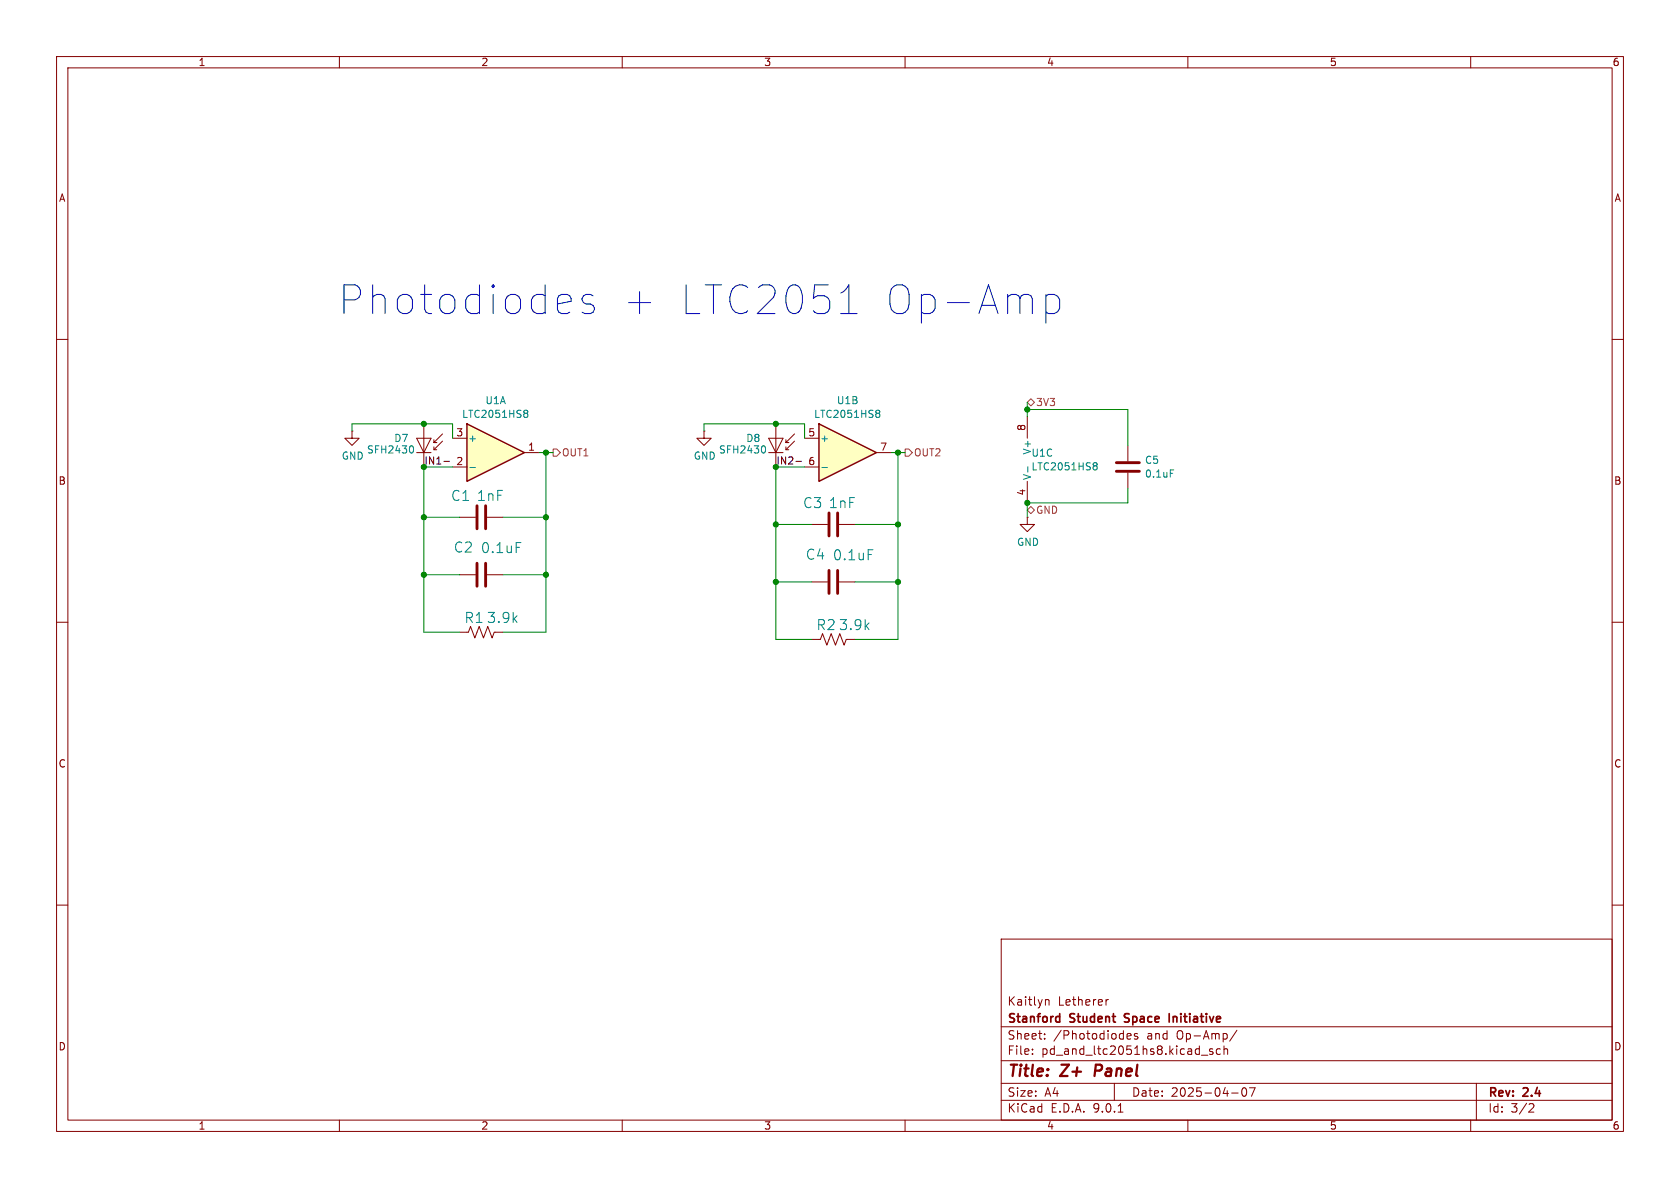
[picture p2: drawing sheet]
<svg xmlns="http://www.w3.org/2000/svg" width="297mm" height="210mm" viewBox="0 0 297 210" stroke-linecap="round" stroke-linejoin="round" font-family="sans-serif">
<path d="M0 0h297v210h-297z" fill="#fff" stroke="#fff" stroke-width=".18"/>
<g fill="none" stroke="#840000" stroke-width=".18">
<path d="M10 10h277v190h-277zM12 12h273v186h-273zM60 10v2M110 10v2M160 10v2M210 10v2M260 10v2M10 60h2M62.2 76.2v1.3h1.3l-1.3 1.2-1.2-1.2h1.2M62.2 76.2h.1M73.7 77.5h2.5l-1.3 2.5zM74.9 74.9v7.7"/>
<path d="M76.7 79v.5M78.2 78l-1.5 1.5h.5M78.2 76.7l-1.5 1.5h.5h-.5v-.5M181.6 73.7v3.8M199.4 78.7v2.8M285 60h2M73.7 80h2.5M143.5 92.7h2.8M148.3 92.7h2.8M181.6 91.4v1.3h1.3l-1.3 1.3-1.3-1.3h1.3M181.6 91.4h.1M181.6 85.1v3.8"/>
<path d="M199.4 83.6v2.8M10 110h2M81.3 111.8h1.5l.4-1.1 .7 2.1 .8-2.1 .8 2.1 .7-2.1 .8 2.1 .4-1h1.5M81.3 101.6h2.8M86.1 101.6h2.8M143.5 113h1.5l.4-1 .8 2 .7-2 .8 2 .8-2 .7 2 .4-1h1.5M143.5 102.9h2.8M148.3 102.9h2.8M285 110h2M10 160h2M177 166h108v32h-108zM184.8 176.8l.2-.1 .4 .1 .1 .9"/>
<path d="M195.5 176.7v1M196 176.7l-.3 .1-.2 .2M285 160h2M60 198v2M110 198v2M160 198v2M177 194.5h108M177 191.5h108M177 187.5h108M177 181.5h108M182.5 186.3v.1M182.5 185.5v.1"/>
<path d="M184.7 183.6v.1M184.7 182.8v.1M197 191.5v3M197.7 196.6h.8M199.2 183.2l.8-.1-.1-.3-.4-.1-.3 .2 .1 .7h.6M201.1 182.8l-.4-.1-.2 .2 .1 .2 .5 .2v.3h-.6M210 198v2M212.4 186.5h1.1M214.4 185.5l-.4-.1-.2 .2 .1 .2 .5 .2v.3h-.6M215.7 185.5l-.4-.1-.3 .3v.4l.2 .2h.5M216.4 185.5l.2-.1 .4 .1v.9M216.4 184.9v1.5"/>
<path d="M217.7 193.2h1.2M218.7 182.1l-1.3 2M219.7 192.4l.2-.1a.81 .81 0 0 1 .6 .6 .81 .81 0 0 1-.3 .8l-.2 .1a.81 .81 0 0 1-.3-1.4zM220.9 192.3h1l-.7 1.5M260 198v2M261 191.5v6.5M270.5 195.1l.5 .1 .2 .3-1 1.1h1"/>
</g>
<path d="M193.7 188.2l-.2 2" fill="none" stroke="#840000" stroke-width=".4"/>
<path d="M186.9 179.7l.4 .1M187.3 179.2v1.5M198.8 179.3v.5M206.7 179.2v1.5M187.3 180.6l-.4 .1M198.8 180.6l.2 .1" fill="none" stroke="#840000" stroke-width=".3"/>
<path d="M84.3 99.6v4M85.9 99.6v4M146.6 90.7v4M148.1 90.7v4M197.4 81.8h4M197.4 83.3h4M146.6 100.8v4.1M148.1 100.8v4.1" fill="none" stroke="#840000" stroke-width=".51"/>
<path d="M72.7 78.8a.68 .68 0 0 1 .4 .6 .68 .68 0 0 1-.4 .7M91.3 95.9h.8M153.5 97.2h.8M181.7 82.5v1M193.5 81.8h.2l.3 .2-.3 .3M193.5 82.3h.2M193.7 82.3l.3 .3v.2l-.2 .2-.3 .1M206.9 83.1h.6" fill="none" stroke="#008484" stroke-width=".18"/>
<path d="M82.5 74.9l10.2 5.1-10.2 5.1z" fill="#ffffc2"/>
<path d="M82.5 74.9l10.2 5.1-10.2 5.1z" fill="none" stroke="#840000" stroke-width=".25"/>
<path d="M80 77.5h2.5M80 82.6h2.5M81.3 91.4h2.8M86.1 91.4h2.8M92.7 80h2.5" fill="none" stroke="#840000" stroke-width=".18"/>
<path d="M92.8 72.5h.3l.2 .3-.2 .3M92.8 73.1h.3M93.1 73.1l.2 .2v.2l-.1 .2-.4 .1M83.1 82.6h.9" fill="none" stroke="#008484" stroke-width=".18"/>
<path d="M84.3 89.4v4.1M85.9 89.4v4.1" fill="none" stroke="#840000" stroke-width=".51"/>
<path d="M144.8 74.9l10.1 5.1-10.1 5.1z" fill="#ffffc2"/>
<path d="M144.8 74.9l10.1 5.1-10.1 5.1z" fill="none" stroke="#840000" stroke-width=".25"/>
<path d="M124.5 76.2v1.3h1.2l-1.2 1.2-1.3-1.2h1.3M124.5 76.2h.1M135.9 77.5h2.5l-1.2 2.5zM137.2 74.9v7.7M138.9 79v.5M140.5 78l-1.6 1.5h.5M140.5 76.7l-1.6 1.5h.5h-.5v-.5M142.2 77.5h2.6M135.9 80h2.5M142.2 82.6h2.6M154.9 80h2.6" fill="none" stroke="#840000" stroke-width=".18"/>
<path d="M134.9 78.8a.68 .68 0 0 1 .5 .6 .68 .68 0 0 1-.5 .7M155.1 72.5h.2l.2 .3-.2 .3M155.1 73.1h.2M155.3 73.1l.2 .2v.2l-.1 .2-.3 .1M145.3 82.6h1" fill="none" stroke="#008484" stroke-width=".18"/>
<path d="M97.8 79.4h.6l.7 .6-.7 .6h-.6zM160 79.4h.7l.6 .6-.6 .6h-.7zM181.6 71.1l.6-.6 .7 .6-.7 .7zM181.6 90.2l.6-.7 .7 .7-.7 .6z" fill="none" stroke="#848400" stroke-width=".18"/>
<path d="M78.5 81.6h.9M140.7 81.6h1" fill="none" stroke="#000" stroke-width=".18"/>
<g fill="none" stroke="#008400" stroke-width=".18">
<path d="M62.2 76.2v-1.3h17.8v2.6M124.5 76.2v-1.3h17.7v2.6M181.6 71.1v2.6M181.6 72.4h17.8v6.3M74.9 91.4h6.4M80 82.6h-5.1v29.2h6.4M88.9 91.4h7.6M95.2 80h2.6M96.5 80v31.8h-7.6M137.2 92.7h6.3M142.2 82.6h-5v30.4h6.3M151.1 92.7h7.6"/>
<path d="M157.5 80h2.5M158.7 80v33h-7.6M199.4 86.4v2.5h-17.8v2.5M74.9 101.6h6.4M88.9 101.6h7.6M137.2 102.9h6.3M151.1 102.9h7.6"/>
</g>
<path d="M104.8 52.3l-.4-.3h-.8l-.5 .3-.2 .5 .2 .7 .5 .2h.8l.4 .3 .3 .5-.3 .7-.4 .2h-1l-.5-.2M148.6 55.4h2.9M149.1 51.6l1-1.2v5M184.9 52.3l.5-.3h1l.4 .3 .5 .7v1.5l-.5 .7-.4 .2h-1l-.5-.2M184.9 52v5.1" fill="none" stroke="#0000c2" stroke-width=".18"/>
<g fill="#008400" stroke="#008400" stroke-width=".18">
<circle cx="137.2" cy="102.9" r=".46"/>
<circle cx="96.5" cy="101.6" r=".46"/>
<circle cx="137.2" cy="92.7" r=".46"/>
<circle cx="96.5" cy="91.4" r=".46"/>
<circle cx="74.9" cy="82.6" r=".46"/>
<circle cx="74.9" cy="91.4" r=".46"/>
<circle cx="74.9" cy="74.9" r=".46"/>
<circle cx="137.2" cy="74.9" r=".46"/>
<circle cx="137.2" cy="82.6" r=".46"/>
<circle cx="96.5" cy="80" r=".46"/>
<circle cx="74.9" cy="101.6" r=".46"/>
<circle cx="181.6" cy="72.4" r=".46"/>
<circle cx="158.7" cy="80" r=".46"/>
<circle cx="181.6" cy="88.9" r=".46"/>
<circle cx="158.7" cy="92.7" r=".46"/>
<circle cx="158.7" cy="102.9" r=".46"/>
</g>
<g font-size="7.1" fill="#0000c2">
<text x="59.9" y="55.9">Photodiodes</text>
<text x="109.6" y="55.9">+</text>
<text x="119.2" y="55.9">LTC2051</text>
<text x="155" y="55.9">Op-Amp</text>
</g>
<g font-size="2.8" fill="#840000">
<text x="178" y="190.9">Title:</text>
<text x="187.7" y="190.9">Z+</text>
<text x="194.4" y="190.9">Panel</text>
</g>
<g font-size="2.5" fill="#008484">
<text x="79.7" y="88.8">C1</text>
<text x="84.2" y="88.8">1nF</text>
<text x="141.9" y="90">C3</text>
<text x="146.5" y="90">1nF</text>
<text x="80.1" y="97.9">C2</text>
<text x="84.9" y="98">0.1uF</text>
<text x="142.4" y="99.2">C4</text>
<text x="147.2" y="99.3">0.1uF</text>
<text x="82" y="110.3">R1</text>
<text x="86" y="110.3">3.9k</text>
<text x="144.3" y="111.6">R2</text>
<text x="148.2" y="111.6">3.9k</text>
</g>
<g font-size="2.1" fill="#840000">
<text x="178" y="178">Kaitlyn</text>
<text x="187" y="178">Letherer</text>
<text x="178" y="184">Sheet:</text>
<text x="178" y="181.2">Stanford</text>
<text x="186.2" y="184">/Photodiodes</text>
<text x="189.2" y="181.2">Student</text>
<text x="199.5" y="181.2">Space</text>
<text x="202.8" y="184">and</text>
<text x="207.9" y="181.2">Initiative</text>
<text x="208.2" y="184">Op-Amp/</text>
<text x="178" y="186.7">File:</text>
<text x="184.1" y="186.7">pd_and_ltc2051hs8.kicad_sch</text>
<text x="178" y="196.9">KiCad</text>
<text x="178" y="194.1">Size:</text>
<text x="184.7" y="194.1">A4</text>
<text x="185.7" y="196.9">E.D.A.</text>
<text x="193.3" y="196.9">9.0.1</text>
<text x="200" y="194.1">Date:</text>
<text x="207" y="194.1">2025-04-07</text>
<text x="263" y="194.3">Rev:</text>
<text x="263" y="196.9">Id:</text>
<text x="267.1" y="196.9">3/2</text>
<text x="269.4" y="194.3">2.4</text>
</g>
<g font-size="1.8" fill="#840000">
<text x="35" y="11.9">1</text>
<text x="85" y="11.9">2</text>
<text x="135" y="11.9">3</text>
<text x="185" y="11.9">4</text>
<text x="235" y="11.9">5</text>
<text x="285" y="11.9">6</text>
<text x="10.3" y="35.9">A</text>
<text x="285.3" y="35.9">A</text>
<text x="80.6" y="77.2">3</text>
<text x="142.8" y="77.2">5</text>
<text x="181.4" y="76.3" transform="rotate(-90 181.4 76.3)">8</text>
<text x="80.6" y="82.3">2</text>
<text x="93.3" y="79.8">1</text>
<text x="142.8" y="82.3">6</text>
<text x="155.5" y="79.8">7</text>
<text x="10.3" y="85.9">B</text>
<text x="181.4" y="87.7" transform="rotate(-90 181.4 87.7)">4</text>
<text x="285.3" y="85.9">B</text>
<text x="10.3" y="135.9">C</text>
<text x="285.3" y="135.9">C</text>
<text x="10.3" y="185.9">D</text>
<text x="285.3" y="185.9">D</text>
<text x="35" y="199.9">1</text>
<text x="85" y="199.9">2</text>
<text x="135" y="199.9">3</text>
<text x="185" y="199.9">4</text>
<text x="235" y="199.9">5</text>
<text x="285" y="199.9">6</text>
</g>
<g font-size="1.8" fill="#008484">
<text x="85.7" y="71.6">U1A</text>
<text x="147.9" y="71.6">U1B</text>
<text x="81.6" y="74.1">LTC2051HS8</text>
<text x="143.8" y="74.1">LTC2051HS8</text>
<text x="60.3" y="81.5">GND</text>
<text x="64.8" y="80.4">SFH2430</text>
<text x="69.6" y="78.3">D7</text>
<text x="82.7" y="78.3">+</text>
<text x="122.6" y="81.5">GND</text>
<text x="127" y="80.4">SFH2430</text>
<text x="131.8" y="78.3">D8</text>
<text x="144.9" y="78.3">+</text>
<text x="182.3" y="80.9">U1C</text>
<text x="182.3" y="83.4">LTC2051HS8</text>
<text x="182.5" y="80.5" transform="rotate(-90 182.5 80.5)">V+</text>
<text x="202.3" y="82.2">C5</text>
<text x="182.5" y="85" transform="rotate(-90 182.5 85)">V-</text>
<text x="202.3" y="84.6">0.1uF</text>
<text x="179.7" y="96.7">GND</text>
</g>
<g font-size="1.8" fill="#848400">
<text x="183.1" y="72">3V3</text>
<text x="99.3" y="80.9">OUT1</text>
<text x="161.5" y="80.9">OUT2</text>
<text x="183.1" y="91">GND</text>
</g>
<g font-size="1.8">
<text x="74.9" y="82.2">IN1-</text>
<text x="137.2" y="82.2">IN2-</text>
</g>
</svg>
